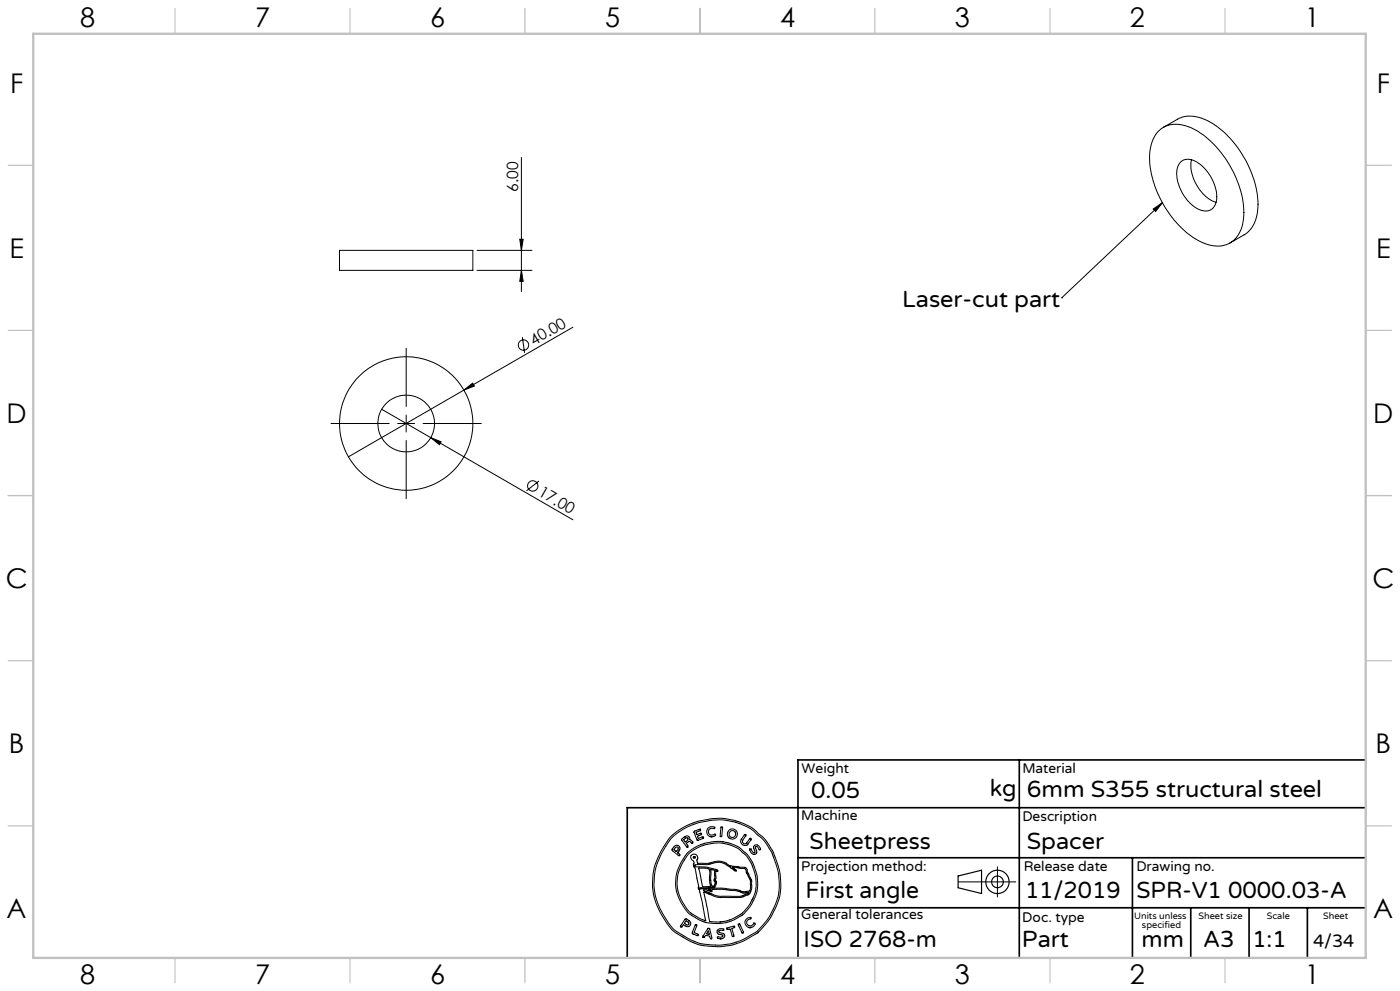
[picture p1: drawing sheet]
<svg xmlns="http://www.w3.org/2000/svg" width="420mm" height="297mm" viewBox="0 0 420 297" stroke-linecap="round" stroke-linejoin="round" font-family="sans-serif">
<g fill="none" stroke="#000" stroke-width=".3">
<path d="M347.5 39.4a8.2 8.2 0 0 1 9.3-1.3 29 29 0 0 1 14.4 16.2 20.3 20.3 0 0 1 .8 15.1 7.6 7.6 0 0 1-10.2 3.7 27.9 27.9 0 0 1-14.3-14.8 22.7 22.7 0 0 1-2-15.5l1-2.2zM349 38.2l4.3-2.5a9.7 9.7 0 0 1 9.6 .8 31.1 31.1 0 0 1 14.5 25.4 9.6 9.6 0 0 1-4.2 8.5l-4.2 2.4M156.4 47.2v40.2M354.1 48.6a4.2 4.2 0 0 1 5.7 .5 12.5 12.5 0 0 1 5 11.6 3.4 3.4 0 0 1-5.4 1.9 12.7 12.7 0 0 1-6.3-11.9zM357.5 47.9a12.3 12.3 0 0 0 7.3 12.7M101.8 75h40.1v6h-40.1zM143.1 75h16.5M155.9 71.7h1.1l-.6 3.3zM346 62.6l2.7-1.9-2 2.7zM348.7 60.7l-30.2 28.5M143.1 81h16.5M156.4 81l.6 3.3h-1.1z"/>
<path d="M171.9 98.1l-32.7 18.8M318.5 89.2h.1M121.8 104.4v17.4M139.2 116.9l2.6-2.1 .5 .9zM139.2 116.9l-34.7 20M156.7 101l.7 4.8M99.3 126.9h17.5M114.5 122.7l57.4 33.1M119.3 126.9h5.1M121.8 124.4v5.1M121.8 132v17.5M126.9 126.9h17.5"/>
<path d="M129.2 131.2l3.1 1.2-.5 .9zM161.7 144.1l-3.8 3M201.2 250.8l3.2-2.5 3.4-1.6 1.8-.6 3.4-.7 3.2-.2 4.1 .6 3.3 1.2 2.4 1.4 3.1 2.6 2.7 4.1 1.5 4 .7 2.8 .2 4.3-.5 3.2-2.2 5.1-1.7 2.3-2.5 2.8-3.9 2.2-2.4 1-2.1 .6-3.7 .3-4.1-.3-2.1-.5-3-1.4-4.5-2.9-2.2-3.1-2.1-3.9-1-2.8-.4-2.8 .1-3.9 .7-3.3 2-4.3zM201.8 250.8l3.3-2.4 3.5-1.5 4.6-1.1 3.7-.1 3.6 .7 3.8 1.5 1.4 .8 3.2 2.9 2.6 3.9 1.2 3.2 .9 3.2 .2 4.2-.5 3-.9 2.6-1.3 2.6-1.2 1.7-2.9 3.3-4.1 2.3-3.4 1.2-3 .4h-2.8l-3.5-.4-2.8-1-4.2-2.5-1.7-1.4-2.3-3.4-1.7-3.3-1-3.1-.3-3.2 .3-3.7 .6-2.4 1.8-3.8zM202.4 253.6l.8-.3 .7 .6v.7l-.6 .9 .7 .6-.1 .3h-.3l-2-1.6zM202.7 254l.5-.2 .3 .4-.6 1-.7-.5zM204.5 251.4l1.2-.8h.7l.5 .5v.6l.5 .1 .5 .8-.3 .2-.7-.6-.4 .1-.6 .4 .5 .8-.3 .4-1.6-2.1zM205.1 251.6l.9-.6 .4 .3v.4l-.8 .6zM206.1 253.9h.1M206.4 256.1l1.9-1.5 3.3-1.5 3.6-.5 3.1 .4 3.1 1.3 2 1.6 1.9 2.7 .8 1.9 .7 2.7-.1 3.7-.8 2.2-1.7 2.9-1.6 1.8-3.1 1.7-1.8 .6-1.8 .2-2.4-.1a.7 .7 0 0 1-.8-.9l-1.6-8 4.5 1.7 6.9-.1 2.1-.8 .5-.7 .4-1.3v-2.2l-1.3-2.5-.1-.9-.5-.5-4.5-.5-1.7-1-1.5-.4-1.3 .1-2.1 .6h-3.2l-.2-1.1 .2-.6-.2-.7-.7-.4-.9 .2-.3 .4 .1 .6 .9 1-.1 1.4 .5 .7 1 5.3-.2 .6 .4 .5 .3 1.1 1.6 8.2-1.4-.6-3.1-1.8-.8-.7-2-3.1-1.1-3-.2-2.4 .4-2.8 1.1-2.8zM208.2 249.2l1.9-.7v.5l-1.3 .4v.3l.3 .5 1.1-.5 .3 .2-.1 .3-1.2 .4 .3 .7 1.3-.5 .2 .1v.3l-1.8 .6zM209.3 251.9h.1"/>
<path d="M212.4 248.2l.9-.4 1.1 .1-.1 .5-.9-.2-.6 .3-.3 .9 .6 .8 .8 .1 .6-.3 .2 .4-1 .4-1.2-.3-.5-1.1zM213.3 250.8h.1M216.4 247.8h.2l.2 .4-.3 2.4-.3 .2-.2-.4zM223.3 250.2l.4-.1 .1 .3-1.1 1.6 .4 .8h.7l1.2-1.6 .4 .2-1 1.6-.6 .4-1.1-.3-.5-.9 .2-.7zM224.9 254.5l.3-.1 .6 .9 .6 .2-.3-1.8 .5-.5 .8 .2 .8 1-.3 .3-.7-1h-.5l-.1 .4 .4 1.4-.6 .6-1-.5zM226.1 256h.1M299.2 259.8v9M202.9 266.9l-.2-2.4 .3-3 1.1-2.6 1.6-2.6 1.5-1.5 2.2-1.3 2-.8 2.4-.4 2.3-.1 2.3 .4 3.4 1.4 2.2 1.9 1.2 1.7 .9 1.7 1.1 3.3 .1 2.8-.2 1.8-.6 1.8-1.5 2.7-2.4 2.6-2.7 1.5-2.3 .8-2.8 .2-3.1-.3-2-.8-2.4-1.5-1.1-.8-1.7-2.6-1-2-.6-1.9M205.6 275.4l.3-.1 1.1 .9 .2 1-.4 .4-.7 .1-1.1-.6-.5 .7h-.3v-.3zM205.8 275.9l.9 .6-.1 .6-.4 .1-.9-.5zM208.6 277.2l.3-.1 .2 .3-.9 2.1 1.2 .5 .1 .2-.2 .3-1.7-.8zM210.1 266.4h.1"/>
<path d="M210.2 266.4l6.5-.2 4.2 .4 2.2 .7h.4M211 266.7h1l1.5 .5 .1-.6 3-.1 4.4 .5 2 .7 1.7-.2-.5 .4-2.1 .7h-6l-1.9-.4-3.1-1.2zM212 260.3l-2.4-.2 1.1 5.6 2.5-.1-.4-1.9 .1-2.6-.2-.7-.7-.1M212.4 278.2l.5 .2 .7 2.6-.2 .3h-.3l-.2-.7-.2-.1-1-.2-.4 .6-.4-.1zM212.5 278.9l.3 1.1-.9-.1zM212.6 266.6h-.1M212.7 266.6h.5l.1 .2zM213.1 260.6l1.4 .2v2.3l-.3 .8 .4 .7-.4 .9-.3 .1h-.3l-.3-1v-3.1zM214.8 260.9l.1 .1M214.8 261v2.2l-.2 .6 .4 .5v.4l-.5 1-.6 .3-4.1 .1 .3 .3M214.9 261l.3 .2 .2-.3-.6-.3-2.7-.7-3.5-.2-.2-.5 3.8-.1 2.5-.6 1.2-.1 1.5 .5 3.3 2.2 .2-.3-1.2-.8 3.8 .3 1.7 3.9v1.8l-.3 1.1-1.4 .2M215.2 278.8l.8-.5 1.1 .2-.1 .4-.9-.1-.5 .3 .2 .4 1.5 .5 .1 .6-.4 .6-1 .2-.8-.3 .2-.4 1 .2 .5-.3-.1-.4-1.5-.5-.2-.4z"/>
<path d="M216 276.3h.1M218.1 278.2l2.1-.7 .2 .2-.1 .3-.8 .2 .7 2.2-.1 .3-.5-.2-.6-2.1-.8 .2zM221.5 277l.4-.1 1.1 2.4v.2h-.4zM222.7 279.6h.1M223.5 267.3h.1M223.9 275.4l1.3-.4v.3l-.6 .3-.5 .4v.9l.5 .6h.6l1.2-.9 .2 .3-.4 .6-1.1 .6-1.1-.5-.5-1zM224.9 278h.1M287.4 264.3h17.3M213.2 281.3h.1M216 281.4h.1"/>
<circle cx="157" cy="103.4" r="1.56"/>
<circle cx="121.9" cy="126.9" r="8.5"/>
<circle cx="121.9" cy="126.9" r="20"/>
<circle cx="159.8" cy="145.6" r="1.56"/>
<circle cx="208.3" cy="256.9" r=".26"/>
<circle cx="219.7" cy="250" r="1.51"/>
<circle cx="219.7" cy="250" r="1.01"/>
</g>
<g fill="none" stroke="#000" stroke-width=".35">
<path d="M287.4 262.5l7.1-1.7v7l-7.1-1.7z"/>
<circle cx="299.2" cy="264.3" r="3.5"/>
<circle cx="299.2" cy="264.3" r="1.75"/>
</g>
<path d="M305.8 227.7v59.2M409.7 227.7h-170.3v59.2M239.4 257.1h170.3M339.7 257.1v29.9M409.7 242.1h-221.5v45M239.4 272.1h170.3M357.2 272.1v14.8M374.7 272.1v14.8M392.2 272.1v14.8" fill="none" stroke="#000" stroke-width=".5"/>
<g fill="none" stroke="#c0c0c0" stroke-width=".35">
<path d="M52.5 2.5v7.5M105 2.5v7.5M157.5 2.5v7.5M210 2.5v7.5M262.5 2.5v7.5M315 2.5v7.5M367.5 2.5v7.5M2.5 49.5h7.5M410 49.5h7.5M2.5 99h7.5M410 99h7.5M2.5 148.5h7.5"/>
<path d="M410 148.5h7.5M2.5 198h7.5M410 198h7.5M2.5 247.5h7.5M410 247.5h7.5M52.5 287v7.5M105 287v7.5M157.5 287v7.5M210 287v7.5M262.5 287v7.5M315 287v7.5M367.5 287v7.5"/>
</g>
<path d="M10 10.1h399.7v277h-399.7z" fill="none" stroke="#c0c0c0" stroke-width=".7"/>
<g fill="#000">
<path d="M346 62.6l2.7-1.9-2 2.7zM139.2 116.9l2.6-2.1 .5 .9zM129.2 131.2l3.1 1.2-.5 .9z"/>
<path d="M155.9 71.7h1.1l-.6 3.3zM156.4 81l.6 3.3h-1.1z"/>
</g>
<g font-size="8.1">
<text x="24" y="8">8</text>
<text x="76.5" y="8">7</text>
<text x="129" y="8">6</text>
<text x="181.5" y="8">5</text>
<text x="234" y="8">4</text>
<text x="286.5" y="8">3</text>
<text x="339" y="8">2</text>
<text x="391.5" y="8">1</text>
<text x="3" y="27.7">F</text>
<text x="413" y="27.7">F</text>
<text x="2.8" y="77.2">E</text>
<text x="412.8" y="77.2">E</text>
<text x="2" y="126.7">D</text>
<text x="412" y="126.7">D</text>
<text x="1.7" y="176.2">C</text>
<text x="411.7" y="176.2">C</text>
<text x="2.7" y="225.7">B</text>
<text x="412.7" y="225.7">B</text>
<text x="2" y="275.2">A</text>
<text x="412" y="275.2">A</text>
<text x="24" y="295">8</text>
<text x="76.5" y="295">7</text>
<text x="129" y="295">6</text>
<text x="181.5" y="295">5</text>
<text x="234" y="295">4</text>
<text x="286.5" y="295">3</text>
<text x="339" y="295">2</text>
<text x="391.5" y="295">1</text>
</g>
<g font-size="7.1">
<text x="270.7" y="92.1">Laser-cut part</text>
<text x="243.3" y="239.1">0.05</text>
<text x="297" y="238.5">kg</text>
<text x="308" y="239">6mm S355 structural steel</text>
<text x="242.9" y="254.4">Sheetpress</text>
<text x="308" y="254.4">Spacer</text>
<text x="241.6" y="269.2">First angle</text>
<text x="307.5" y="269.2">11/2019</text>
<text x="340.9" y="269.2">SPR-V1 0000.03-A</text>
<text x="241.1" y="283.7">ISO 2768-m</text>
<text x="306.6" y="283.9">Part</text>
<text x="342.5" y="283.9">mm</text>
<text x="360.9" y="283.9">A3</text>
<text x="375.7" y="283.9">1:1</text>
</g>
<text font-size="5.4" x="393.9" y="283.7">4/34</text>
<g font-size="4.7">
<text x="155.4" y="57.5" transform="rotate(-90 155.4 57.5)">6.00</text>
<text x="160.1" y="103.6" transform="rotate(-30 160.1 103.6)">40.00</text>
<text x="161.2" y="148.4" transform="rotate(30 161.2 148.4)">17.00</text>
</g>
<g font-size="4.2">
<text x="240.5" y="231.7">Weight</text>
<text x="306.7" y="231.7">Material</text>
<text x="240.4" y="245.9">Machine</text>
<text x="306.7" y="246.1">Description</text>
<text x="240.4" y="261.1">Projection method:</text>
<text x="307.1" y="261">Release date</text>
<text x="340.9" y="261">Drawing no.</text>
<text x="240.4" y="275.6">General tolerances</text>
<text x="306.7" y="276.2">Doc. type</text>
</g>
<g font-size="2.8">
<text x="340.3" y="275.3">Units unless</text>
<text x="359.6" y="275.3">Sheet size</text>
<text x="380" y="275.3">Scale</text>
<text x="396.9" y="275.3">Sheet</text>
<text x="342.6" y="278.2">specified</text>
</g>
</svg>
